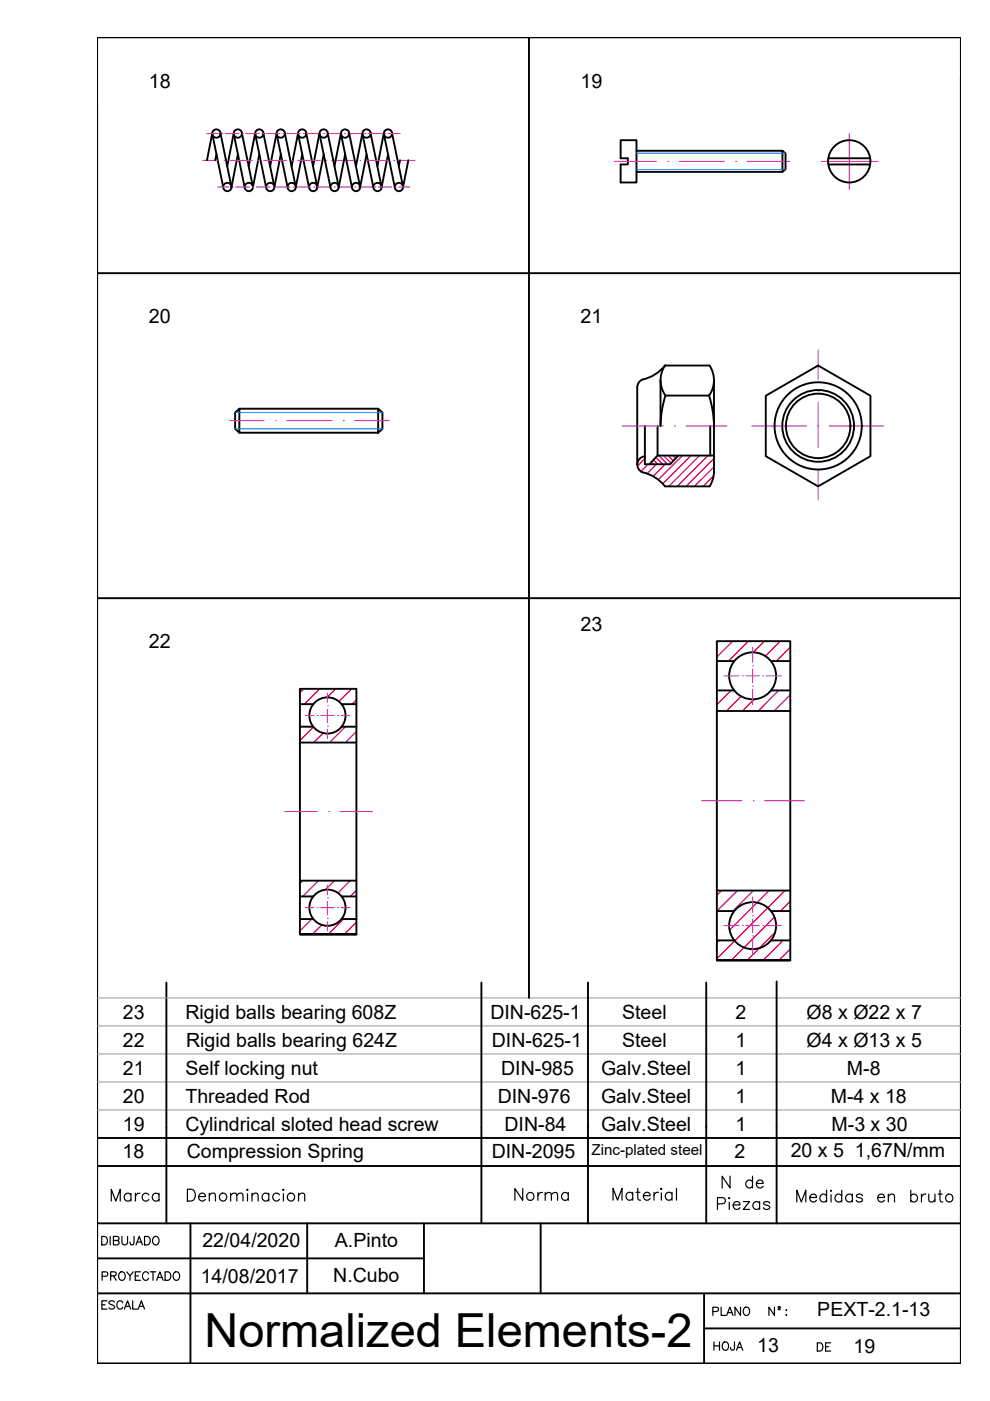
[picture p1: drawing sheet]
<svg xmlns="http://www.w3.org/2000/svg" width="210mm" height="297mm" viewBox="0 0 210 297" stroke-linecap="round" stroke-linejoin="round" font-family="sans-serif">
<!-- layer: 0 -->
<g fill="none" stroke="#000" stroke-width=".4">
<path d="M20.6 57.9h183.1M20.6 126.8h183.1M35.3 239v20.4M102.1 239v20.4M124.7 238.6v20.8M149.7 238.8v20.6M164.7 238.8v20.6M20.6 259.4h183.1M20.6 247.2h183.1M20.6 241.3h183.1M40.4 259.4v29.7M65.1 259.4v14.8"/>
<path d="M89.9 259.4v14.8M114.6 259.4v14.8M20.6 274.2h183.1M20.6 266.8h69.3M149.3 274.2v14.9M203.7 278v11.1h-183.1v-281.2h183.1v281.2M149.3 281.7h54.4"/>
</g>
<!-- layer: TEXTO_02 -->
<g fill="none" stroke="#000" stroke-width=".25">
<path d="M130 254.5v-2.5l.9 2.5 1-2.5v2.5M134.1 253.1a.8 .8 0 0 0-1.1-.1 .8 .8 0 0 0 0 1.2 .8 .8 0 0 0 1.1-.1M134.1 252.8v1.7M134.9 252.8h.8M135.2 252v2l.1 .3 .5 .2M136.4 253.5h1.4a.74 .74 0 0 0-.8-.7 .74 .74 0 0 0-.6 .9 .77 .77 0 0 0 .6 .8 .77 .77 0 0 0 .8-.4M138.7 252.8v1.7M139.6 252.8a.82 .82 0 0 0-.9 .7M140.1 252.1l.1-.1 .1 .1-.1 .1zM140.2 252.9v1.6M142.5 253.1a.8 .8 0 0 0-1.2-.1 .8 .8 0 0 0 0 1.2 .8 .8 0 0 0 1.2-.1M142.5 252.8v1.7"/>
<path d="M143.4 252v2.5"/>
</g>
<!-- layer: COTAS -->
<path d="M20.6 217.5h183.1M20.6 211.6h183.1M20.6 235.3h183.1M20.6 229.4h183.1M20.6 223.5h183.1" fill="none" stroke="#989898" stroke-width=".21"/>
<!-- layer: Contorno -->
<g fill="none" stroke="#000" stroke-width=".4">
<path d="M112.2 7.9v203.7M43.9 34l1.1-5.7 2.3 11.4M45.9 32.7l-.3 1.3M46.8 28.3l2.3 11.4M48.2 35.3l1.3-7 2.4 11.4M50.4 32.7l-1.3 7M51.3 28.3l2.3 11.4M52.7 35.3l1.4-7 2.3 11.4M55 32.7l-1.4 7M55.9 28.3l2.3 11.4M57.3 35.3l1.3-7 2.4 11.4M59.5 32.7l-1.3 7"/>
<path d="M60.4 28.3l2.3 11.4M61.8 35.3l1.4-7 2.3 11.4M64.1 32.7l-1.4 7M64.9 28.3l2.4 11.4M66.4 35.3l1.3-7 2.4 11.4M68.6 32.7l-1.3 7M69.5 28.3l2.3 11.4M70.9 35.3l1.4-7 2.3 11.4M73.2 32.7l-1.4 7M74 28.3l2.4 11.4M75.5 35.3l1.3-7 2.3 11.4M77.7 32.7l-1.3 7"/>
<path d="M78.6 28.3l2.3 11.4 1.4-7M80 35.3l1.4-7 2.3 11.4M83.1 28.3l2.4 11.4M84.8 34l-.2 1.3M86.6 34l-1.1 5.7M131.6 29.7h3.4v9h-3.4v-3.8h1.5v-1.3h-1.5zM135 32h30.9v4.4h-30.9M165.9 32l.7 .5v3.4l-.7 .5M175.6 33.6h8.9M175.6 34.9h8.9M141 77.5h9.4a5.6 5.6 0 0 1-.1 6.4M141 77.5a5.6 5.6 0 0 0 .1 6.4"/>
<path d="M141 77.5a8.3 8.3 0 0 1-4.8 3 1.77 1.77 0 0 0-1.1 1.6v16.4M50.8 86.7h29.4v5h-29.4zM50.8 86.7l-.9 .8v3.4l.9 .8M80.2 86.7l.9 .8v3.4l-.9 .8M136.7 90.3v8.1h5.4l1.7-1.8M139.4 90.3v6.3h12M139.4 96.6l-1.7 1.8M140 80.6v9.7a23.3 23.3 0 0 1 1.1-6.4M141.1 83.9h9.2M150.3 83.9a22.3 22.3 0 0 1 1.1 6.9M150.6 90.3v6.3M151.4 80.6v19.4l-.1 1.1-.3 1-.6 1h-9.4a8.3 8.3 0 0 0-4.8-3 1.77 1.77 0 0 1-1.1-1.9 1.77 1.77 0 0 1 1.6-1.5"/>
<path d="M162.4 83.9l11.1-6.4 11.1 6.4v12.8l-11.1 6.4-11.1-6.4zM63.6 157.4h12M63.6 154.1h2.8M63.6 149.3h2.8M72.4 149.3h3.2M72.4 154.1h3.2M152 150.7h15.6M152 146.4h3.7M152 140.2h3.7M163.4 140.2h4.2M163.5 146.4h4.1M63.6 198.1h12v-52.1h-12v52.1h12"/>
<path d="M63.6 186.7h12M63.6 190.1h2.8M63.6 194.9h2.8M72.4 194.9h3.2M72.4 190.1h3.2M152 188.8h15.6M152 193.2h3.7M152 199.4h3.7M163.4 199.4h4.2M163.5 193.2h4.1M35.3 208.3v30.7M102.1 208.3v30.7"/>
<path d="M124.7 208.3v30.7M149.7 208.3v30.7M152 203.6h15.6v-67.7h-15.6v67.7h15.6M164.7 208.1v30.7"/>
<circle cx="45.9" cy="28.3" r=".88"/>
<circle cx="48.2" cy="39.6" r=".88"/>
<circle cx="50.4" cy="28.3" r=".88"/>
<circle cx="52.8" cy="39.6" r=".88"/>
<circle cx="55" cy="28.3" r=".88"/>
<circle cx="57.3" cy="39.6" r=".88"/>
<circle cx="59.5" cy="28.3" r=".88"/>
<circle cx="61.8" cy="39.6" r=".88"/>
<circle cx="64.1" cy="28.3" r=".88"/>
<circle cx="66.4" cy="39.6" r=".88"/>
<circle cx="68.6" cy="28.3" r=".88"/>
<circle cx="70.9" cy="39.6" r=".88"/>
<circle cx="73.2" cy="28.3" r=".88"/>
<circle cx="75.5" cy="39.6" r=".88"/>
<circle cx="77.7" cy="28.3" r=".88"/>
<circle cx="80" cy="39.6" r=".88"/>
<circle cx="82.3" cy="28.3" r=".88"/>
<circle cx="84.6" cy="39.6" r=".88"/>
<circle cx="180.1" cy="34.2" r="4.5"/>
<circle cx="173.5" cy="90.3" r="7.6"/>
<circle cx="173.5" cy="90.3" r="9.2"/>
<circle cx="173.5" cy="90.3" r="6.8"/>
<circle cx="69.4" cy="151.7" r="3.8"/>
<circle cx="159.6" cy="143.3" r="5"/>
<circle cx="69.4" cy="192.4" r="3.8"/>
<circle cx="159.6" cy="196.3" r="5"/>
</g>
<!-- layer: Ejes -->
<g fill="none" stroke="#bf00ff" stroke-width=".21">
<path d="M43 34h3.3M43.8 28.3h2.5M46.2 39.7h2.3M47.1 28.3h.1M47.5 34h.1M47.8 28.3h2.9M48.7 34h4.8M49.3 39.7h.1M50 39.7h2.9M51.4 28.3h.1M52.1 28.3h2.9M53.6 39.7h.1"/>
<path d="M54.3 39.7h2.9M54.7 34h.1M55.7 28.3h.1M55.9 34h4.8M56.4 28.3h2.9M57.9 39.7h.1M58.6 39.7h2.9M60 28.3h.1M60.7 28.3h2.9M61.9 34h.1M62.2 39.7h.1M63 39.7h2.8"/>
<path d="M63.1 34h4.8M64.3 28.3h.1M65.1 28.3h2.8M66.6 39.7h.1M67.3 39.7h2.8M68.7 28.3h.1M69.1 34h.1M69.4 28.3h2.9M70.3 34h4.8M70.9 39.7h.1M71.6 39.7h2.9M73 28.3h.1"/>
<path d="M73.7 28.3h2.9M75.2 39.7h.1M75.9 39.7h2.9M76.3 34h.1M77.3 28.3h.1M77.5 34h4.8M78 28.3h2.9M79.5 39.7h.1M80.2 39.7h2.9M81.6 28.3h.1M82.3 28.3h2.6M83.5 34h.1"/>
<path d="M83.8 39.7h.1M84.6 39.7h2.3M84.7 34h3.3M130.2 34.2h9M141.6 34.2h.1M144 34.2h9.6M156 34.2h.1M158.4 34.2h9M174.1 34.2h12.1M180.1 28.3v11.9M173.5 74.2v6.3M48.7 89.2h7.3"/>
<path d="M58.4 89.2h.1M60.8 89.2h9.6M72.8 89.2h.1M75.2 89.2h7.3M131.9 90.3h8.7M143 90.3h.1M145.4 90.3h8.7M159.4 90.3h11.6M173.4 90.3h.1M173.5 97.3h.1M173.5 82.9h.1M173.5 85.3v9.6"/>
<path d="M173.5 99.7v6.3M175.8 90.3h11.6M159.6 137.2v3.2M64.7 151.7h1.9M67.3 151.7h.1M68 151.7h2.9M69.4 154h.1M69.4 149.6h.1M69.4 146.9v2M69.4 150.4v2.8M69.4 154.7v1.9M71.6 151.7h.1"/>
<path d="M72.3 151.7h1.9M153.5 143.3h3.2M157.4 143.3h.1M158.1 143.3h2.9M159.6 145.5h.1M159.6 141.1h.1M159.6 141.9v2.8M159.6 146.2v3.2M161.7 143.3h.1M162.5 143.3h3.2M60.3 172.1h7M69.7 172.1h.1"/>
<path d="M72.1 172.1h6.9M148.7 169.8h8.6M159.7 169.8h.1M162.1 169.8h8.5M64.7 192.5h1.9M67.3 192.5h.1M68 192.5h2.9M69.4 194.7h.1M69.4 190.4h.1M69.4 187.7v2M69.4 191.1v2.9M69.4 195.4v2"/>
<path d="M71.6 192.5h.1M72.3 192.5h1.9M153.5 196.3h3.2M157.4 196.3h.1M158.1 196.3h2.9M159.6 198.4h.1M159.6 194.1h.1M159.6 190.2v3.2M159.6 194.8v2.9M159.6 199.2v3.2M161.7 196.3h.1M162.5 196.3h3.2"/>
</g>
<!-- layer: AUX -->
<path d="M135 32.5h31.5M135 36h31.5M49.9 87.5h31.2M49.9 90.9h31.2" fill="none" stroke="#007fff" stroke-width=".21"/>
<!-- layer: Sombreado -->
<g fill="none" stroke="#f00" stroke-width=".25">
<path d="M136.7 97.3l-1.6 1.6M137.4 98.4l-1.5 1.6M138.1 98l.4 .4M138.6 97.5l.9 .9M139 97l1.5 1.4M139.2 98.4l-2 2M139.7 96.6l1.8 1.8M140.7 96.6l1.6 1.6M141 98.4l-2.5 2.6M141.7 96.6l1.1 1.1M142.7 96.6l.6 .6M143.7 96.6h.1"/>
<path d="M144.7 96.6l-5.1 5.1M146.5 96.6l-6 6M148.3 96.6l-6.5 6.5M150.1 96.6l-6.5 6.5M151.4 97.2l-6 5.9M151.4 99l-4.2 4.1M151.3 100.9l-2.2 2.2M155.3 135.9l-3.3 3.4M158.7 135.9l-4.2 4.3M162.1 135.9l-2.4 2.4M165.5 135.9l-3.2 3.2M167.6 137.2l-3 3"/>
<path d="M64.4 146l-.8 .9M66.4 154.1l-2.8 2.9M67.8 146l-3.3 3.3M68.5 155.4l-2 2M71.2 146l-1.9 1.9M73.2 154.1l-3.3 3.3M74.5 146l-2.7 2.7M75.6 148.4l-1 .9M75.6 155.1l-2.4 2.3M155 146.4l-3 3M157.1 147.6l-3.1 3.1M159.9 148.3l-2.5 2.4"/>
<path d="M165.1 146.4l-4.3 4.3M167.6 147.3l-3.5 3.4M167.6 150.7h-.1M64.2 186.7l-.6 .6M66.1 194.9l-2.5 2.5M67.5 186.7l-3.3 3.4M68.2 196.1l-2 2M70.9 186.7l-1.9 1.9M72.9 194.9l-3.3 3.2M74.3 186.7l-2.6 2.6M75.6 188.8l-1.3 1.3M75.6 195.5l-2.6 2.6"/>
<path d="M152.5 199.4l-.5 .5M153 188.8l-1 1M156.4 188.8l-4.4 4.4M159.7 188.8l-4.3 4.4M163.1 188.8l-8.4 8.4M164.2 194.4l-9.2 9.2M164.4 197.7l-6 5.9M166 199.4l-4.2 4.2M166.5 188.8l-14.5 14.5M167.6 191.1l-2.1 2.1M167.6 201.2l-2.5 2.4"/>
</g>
<text font-size="10" x="43.4" y="285.6">Normalized Elements-2</text>
<g font-size="5.7">
<text x="22.2" y="255.8">Marca</text>
<text x="38.5" y="255.8">Denominacion</text>
<text x="107.9" y="255.8">Norma</text>
<text x="151" y="257.5">Piezas</text>
<text x="152" y="252.9">N de</text>
<text x="167.6" y="256.1">Medidas en bruto</text>
</g>
<g font-size="4.9">
<text x="20.5" y="265.3">DIBUJADO</text>
<text x="20.5" y="272.7">PROYECTADO</text>
<text x="20.5" y="278.7">ESCALA</text>
<text x="149.9" y="280.1">PLANO N :</text>
<text x="150.3" y="287.5">HOJA</text>
</g>
<text font-size="4.4" x="172.2" y="287.5">DE</text>
<g font-size="4.2">
<text x="31.5" y="18.6">18</text>
<text x="123.1" y="18.6">19</text>
<text x="31.5" y="68.6">20</text>
<text x="123.1" y="68.6">21</text>
<text x="31.5" y="137.5">22</text>
<text x="123.1" y="133.7">23</text>
</g>
<g font-size="4.1">
<text x="26" y="216.1">23</text>
<text x="39.3" y="216.1">Rigid balls bearing 608Z</text>
<text x="104" y="216.1">DIN-625-1</text>
<text x="131.9" y="216.1">Steel</text>
<text x="156" y="216.1">2</text>
<text x="171" y="216.1">Ø8 x Ø22 x 7</text>
<text x="26" y="228">21</text>
<text x="26" y="222">22</text>
<text x="39.3" y="228">Self locking nut</text>
<text x="39.5" y="222">Rigid balls bearing 624Z</text>
<text x="104.3" y="222">DIN-625-1</text>
<text x="106.2" y="228">DIN-985</text>
<text x="127.4" y="228">Galv.Steel</text>
<text x="131.9" y="222">Steel</text>
<text x="156" y="228">1</text>
<text x="156" y="222">1</text>
<text x="171" y="222">Ø4 x Ø13 x 5</text>
<text x="179.6" y="228">M-8</text>
<text x="26" y="233.9">20</text>
<text x="39.3" y="233.9">Threaded Rod</text>
<text x="105.5" y="233.9">DIN-976</text>
<text x="127.4" y="233.9">Galv.Steel</text>
<text x="156" y="233.9">1</text>
<text x="176.1" y="233.9">M-4 x 18</text>
<text x="26" y="239.8">19</text>
<text x="39.3" y="239.8">Cylindrical sloted head screw</text>
<text x="107" y="239.8">DIN-84</text>
<text x="127.4" y="239.8">Galv.Steel</text>
<text x="156" y="239.8">1</text>
<text x="176.3" y="239.8">M-3 x 30</text>
<text x="26" y="245.5">18</text>
<text x="39.6" y="245.5">Compression Spring</text>
<text x="104.2" y="245.4">DIN-2095</text>
<text x="155.8" y="245.6">2</text>
<text x="167.7" y="245.3">20 x 5 1,67N/mm</text>
<text x="42.9" y="264.4">22/04/2020</text>
<text x="71" y="264.3">A.Pinto</text>
<text x="42.6" y="272">14/08/2017</text>
<text x="70.6" y="271.9">N.Cubo</text>
<text x="173.3" y="279.1">PEXT-2.1-13</text>
<text x="160.6" y="286.7">13</text>
<text x="181" y="286.8">19</text>
</g>
<text font-size="3.2" x="125.4" y="244.8">Zinc-plated steel</text>
</svg>
